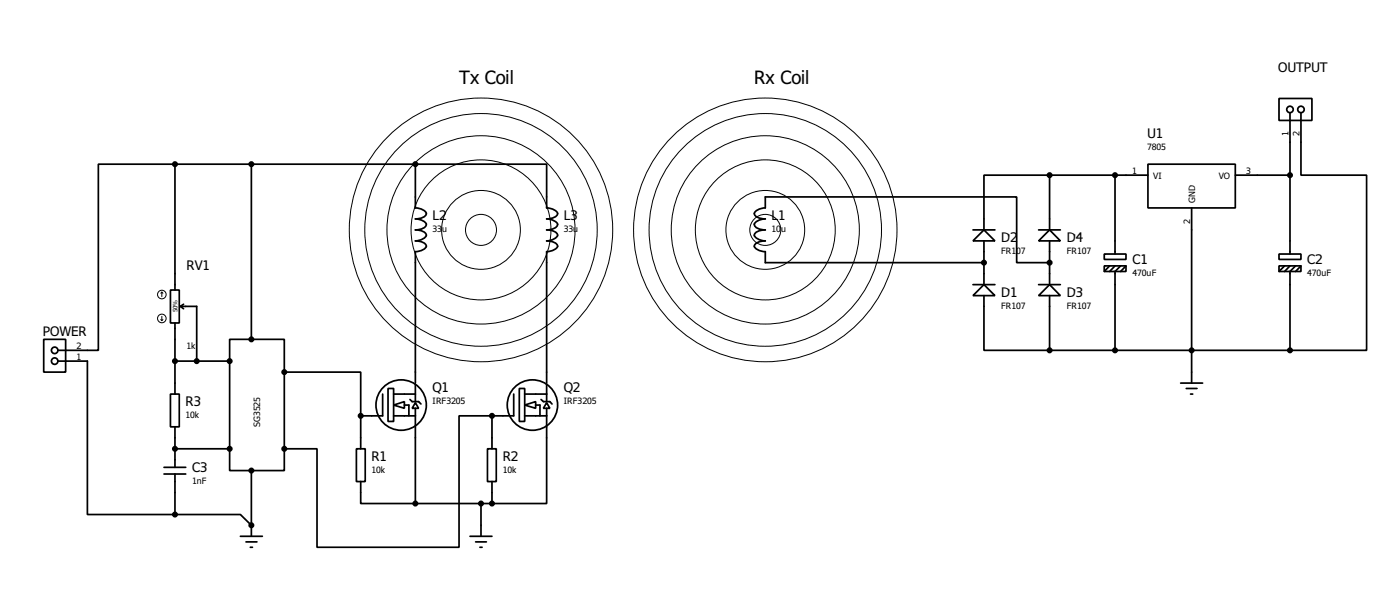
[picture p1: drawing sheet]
<svg xmlns="http://www.w3.org/2000/svg" width="325mm" height="140mm" viewBox="0 0 325 140" stroke-linecap="round" stroke-linejoin="round" font-family="sans-serif">
<g fill="none" stroke="#000" stroke-width=".4">
<path d="M40.7 38.1h-17.8v43.2h-9.4M40.7 38.1h55.8M40.7 38.1v29.2M58.4 38.1v40.7M96.5 38.1h30.5v10.2a2.67 2.67 0 0 1 2.6 1.3 2.35 2.35 0 0 1-2.6 1.2l1.2 .2a1.82 1.82 0 0 1 1.4 1.1 2.31 2.31 0 0 1-2.6 1.3h.6a2.08 2.08 0 0 1 2 1.2 2.76 2.76 0 0 1-2.6 1.3h.6a2.08 2.08 0 0 1 2 1.3 2.75 2.75 0 0 1-2.6 1.2v30.5M96.5 38.1v10.2a2.61 2.61 0 0 1 2.6 1.3 2.31 2.31 0 0 1-2.6 1.2 2.68 2.68 0 0 1 2.6 1.3 2.27 2.27 0 0 1-2.6 1.3 2.31 2.31 0 0 1 2.6 1.2 2.7 2.7 0 0 1-2.6 1.3 2.31 2.31 0 0 1 2.6 1.3 2.68 2.68 0 0 1-2.6 1.2v30.5M266.7 38.1h20.3v10.2h-20.3zM297.2 22.9h7.6v5.1h-7.6zM299.7 26.2v32.8M302.3 26.2v14.5h15.2v40.6h-17.8M226.1 55.9l2.5-2.5 2.6 2.5zM226.1 53.4h5.1"/>
<path d="M228.6 55.9v10.2M241.3 53.4h5.1M243.9 53.4l2.5 2.5h-5.1zM243.9 40.7h-15.3v12.7M243.9 40.7v12.7M243.9 55.9v10.2M243.9 40.7h22.8M256.6 59h5v1.2h-5zM259.1 40.7v18.3M276.9 48.3v40.6M287 40.7h12.7M297.2 59h5.1v1.2h-5.1z"/>
<path d="M10.2 78.8h5.1v7.6h-5.1zM39.6 67.3h2.1v7.7h-2.1zM40.7 75v16.5M41.9 71.1h3.8v12.7M41.9 71.1l.8 .6M42.7 70.6l-.8 .5M53.4 78.8h12.7v30.4h-12.7zM226.1 66.1h5.1M228.6 66.1l2.6 2.5h-5.1zM228.6 61h-50.8v-2.6a2.68 2.68 0 0 1-2.5-1.2 2.31 2.31 0 0 1 2.5-1.3 2.7 2.7 0 0 1-2.5-1.3 2.31 2.31 0 0 1 2.5-1.2 2.27 2.27 0 0 1-2.5-1.3 2.68 2.68 0 0 1 2.5-1.3 2.31 2.31 0 0 1-2.5-1.2 2.61 2.61 0 0 1 2.5-1.3v-2.6h58.4v15.3h7.7M228.6 68.6v12.7h15.3M241.3 66.1h5.1"/>
<path d="M243.9 66.1l2.5 2.5h-5.1zM243.9 68.6v12.7M256.6 61.7h5v1.3h-5zM257.8 61.7l-1.2 1.3M259.1 61.7l-1.3 1.3M260.4 61.7l-1.3 1.3v18.3M261.6 61.7l-1.2 1.3M297.2 61.7h5.1v1.3h-5.1zM298.5 61.7l-1.3 1.3M299.7 61.7l-1.2 1.3M301 61.7l-1.3 1.3v18.3M302.3 61.7l-1.3 1.3"/>
<path d="M13.5 83.8h6.8v35.6h20.4M39.6 91.5h2.1v7.6h-2.1zM40.7 99.1v9.4M40.7 83.8h12.7M66.1 86.4h17.7v10.1M83.8 96.5v7.7M88.9 91.5v5h-5.1M90.2 90.2h1.3v7.6h-1.3zM91.5 94l2.5-.8v1.6zM91.5 91.5h5M91.5 96.5h5M94 94h1v2.5"/>
<path d="M95.3 92.7l.5 .5h1.5l.5 .6M96.5 93.5l.8 1.3h-1.5zM96.5 89.2v4M96.5 94.8v22.1M114.3 96.5h-7.6v30.5h-33v-22.8h-7.6M114.3 96.5v7.7M119.4 91.5v5h-5.1M120.7 90.2h1.2v7.6h-1.2zM121.9 94l2.6-.8v1.6zM121.9 91.5h5.1M121.9 96.5h5.1M124.5 94h1v2.5"/>
<path d="M125.7 92.7l.6 .5h1.5l.5 .6M127 93.5l.8 1.3h-1.5zM127 94.8v22.1h-12.7M127 89.2v4M243.9 81.3h55.8M274.3 88.9h5.1M275.6 90.2h2.5M276.6 91.5h.5M38.1 110h5.1M38.1 108.5h5.1M40.7 119.4h15.2l2.5 2.5M40.7 110v9.4"/>
<path d="M40.7 104.2h12.7M58.4 109.2v15.3M82.8 104.2h2.1v7.6h-2.1zM83.8 111.8v5.1h12.7M96.5 116.9h17.8M111.8 116.9v7.6M113.3 104.2h2v7.6h-2zM114.3 111.8v5.1M55.9 124.5h5.1M57.2 125.8h2.5M58.2 127h.5M109.2 124.5h5.1"/>
<path d="M110.5 125.8h2.5M111.5 127h.5"/>
<circle cx="299.7" cy="25.4" r=".75"/>
<circle cx="302.2" cy="25.4" r=".75"/>
<circle cx="12.7" cy="83.8" r=".75"/>
<circle cx="12.7" cy="81.3" r=".75"/>
<circle cx="93.2" cy="94" r="5.9"/>
<circle cx="123.7" cy="94" r="5.9"/>
</g>
<g fill="#000">
<circle cx="83.8" cy="96.5" r=".2"/>
<circle cx="114.3" cy="96.5" r=".2"/>
<circle cx="40.7" cy="104.2" r=".2"/>
<circle cx="58.4" cy="121.9" r=".2"/>
</g>
<g fill="none" stroke="#000" stroke-width=".23">
<path d="M37.4 74.2l.2 .2M37.6 67.8l-.2 .3M37.6 67.8l.3 .3M37.6 67.8v1.1M37.6 73.4v1M37.9 74.2l-.3 .2"/>
<circle cx="111.7" cy="53.4" r="30.6"/>
<circle cx="111.7" cy="53.4" r="27"/>
<circle cx="111.7" cy="53.4" r="21.9"/>
<circle cx="111.7" cy="53.4" r="16.3"/>
<circle cx="111.7" cy="53.4" r="9.2"/>
<circle cx="111.7" cy="53.4" r="3.6"/>
<circle cx="177.8" cy="53.4" r="30.6"/>
<circle cx="177.8" cy="53.4" r="27"/>
<circle cx="177.8" cy="53.4" r="21.9"/>
<circle cx="177.8" cy="53.4" r="16.3"/>
<circle cx="177.8" cy="53.4" r="9.2"/>
<circle cx="177.8" cy="53.4" r="3.6"/>
<circle cx="37.6" cy="68.4" r="1"/>
<circle cx="37.6" cy="73.9" r="1"/>
</g>
<g fill="#000" stroke="#000" stroke-width=".4">
<circle cx="40.6" cy="38.1" r=".5"/>
<circle cx="58.4" cy="38.1" r=".5"/>
<circle cx="96.5" cy="38.1" r=".5"/>
<circle cx="243.8" cy="40.7" r=".5"/>
<circle cx="259" cy="40.7" r=".5"/>
<circle cx="299.7" cy="40.7" r=".5"/>
<circle cx="58.4" cy="78.8" r=".5"/>
<circle cx="228.6" cy="61" r=".5"/>
<circle cx="243.8" cy="61" r=".5"/>
<circle cx="40.6" cy="83.8" r=".5"/>
<circle cx="45.7" cy="83.8" r=".5"/>
<circle cx="53.3" cy="83.8" r=".5"/>
<circle cx="66" cy="86.4" r=".5"/>
<circle cx="83.8" cy="96.5" r=".5"/>
<circle cx="114.3" cy="96.5" r=".5"/>
<circle cx="243.8" cy="81.3" r=".5"/>
<circle cx="259" cy="81.3" r=".5"/>
<circle cx="276.8" cy="81.3" r=".5"/>
<circle cx="299.7" cy="81.3" r=".5"/>
<circle cx="40.6" cy="119.4" r=".5"/>
<circle cx="40.6" cy="104.2" r=".5"/>
<circle cx="53.3" cy="104.2" r=".5"/>
<circle cx="58.4" cy="109.2" r=".5"/>
<circle cx="66" cy="104.2" r=".5"/>
<circle cx="96.5" cy="116.9" r=".5"/>
<circle cx="111.7" cy="116.9" r=".5"/>
<circle cx="114.3" cy="116.9" r=".5"/>
<circle cx="58.4" cy="121.9" r=".5"/>
</g>
<g font-size="5.2">
<text x="106.7" y="19.5">Tx Coil</text>
<text x="175.3" y="19.5">Rx Coil</text>
</g>
<g font-size="3.7">
<text x="297" y="16.8">OUTPUT</text>
<text x="266.5" y="32.1">U1</text>
<text x="100.5" y="51.1">L2</text>
<text x="131" y="51.1">L3</text>
<text x="179.3" y="51.1">L1</text>
<text x="232.6" y="56.2">D2</text>
<text x="247.9" y="56.2">D4</text>
<text x="43.4" y="62.7">RV1</text>
<text x="263.1" y="61.3">C1</text>
<text x="303.7" y="61.3">C2</text>
<text x="232.6" y="68.9">D1</text>
<text x="247.9" y="68.9">D3</text>
<text x="10" y="78">POWER</text>
<text x="43.1" y="94.3">R3</text>
<text x="100.5" y="91">Q1</text>
<text x="131" y="91">Q2</text>
<text x="86.3" y="107">R1</text>
<text x="116.8" y="107">R2</text>
<text x="44.7" y="109.6">C3</text>
</g>
<g font-size="2.5">
<text x="266.5" y="34.9">7805</text>
<text x="299.4" y="31.6" transform="rotate(-90 299.4 31.6)">1</text>
<text x="301.9" y="31.6" transform="rotate(-90 301.9 31.6)">2</text>
<text x="263.1" y="40.3">1</text>
<text x="268" y="41.5">VI</text>
<text x="283.2" y="41.5">VO</text>
<text x="289.6" y="40.3">3</text>
<text x="277.6" y="47" transform="rotate(-90 277.6 47)">GND</text>
<text x="100.5" y="53.9">33u</text>
<text x="131" y="53.9">33u</text>
<text x="179.3" y="53.9">10u</text>
<text x="276.5" y="51.9" transform="rotate(-90 276.5 51.9)">2</text>
<text x="232.6" y="59">FR107</text>
<text x="247.9" y="59">FR107</text>
<text x="263.1" y="64.1">470uF</text>
<text x="303.7" y="64.1">470uF</text>
<text x="232.6" y="71.7">FR107</text>
<text x="247.9" y="71.7">FR107</text>
<text x="17.8" y="83.5">1</text>
<text x="17.8" y="81">2</text>
<text x="43.4" y="81">1k</text>
<text x="100.5" y="93.8">IRF3205</text>
<text x="131" y="93.8">IRF3205</text>
<text x="43.1" y="97.1">10k</text>
<text x="60.5" y="99.1" transform="rotate(-90 60.5 99.1)">SG3525</text>
<text x="44.7" y="112.4">1nF</text>
<text x="86.3" y="109.8">10k</text>
<text x="116.8" y="109.8">10k</text>
</g>
<text font-size="1.7" x="41.2" y="72.5" transform="rotate(-90 41.2 72.5)">50%</text>
</svg>
